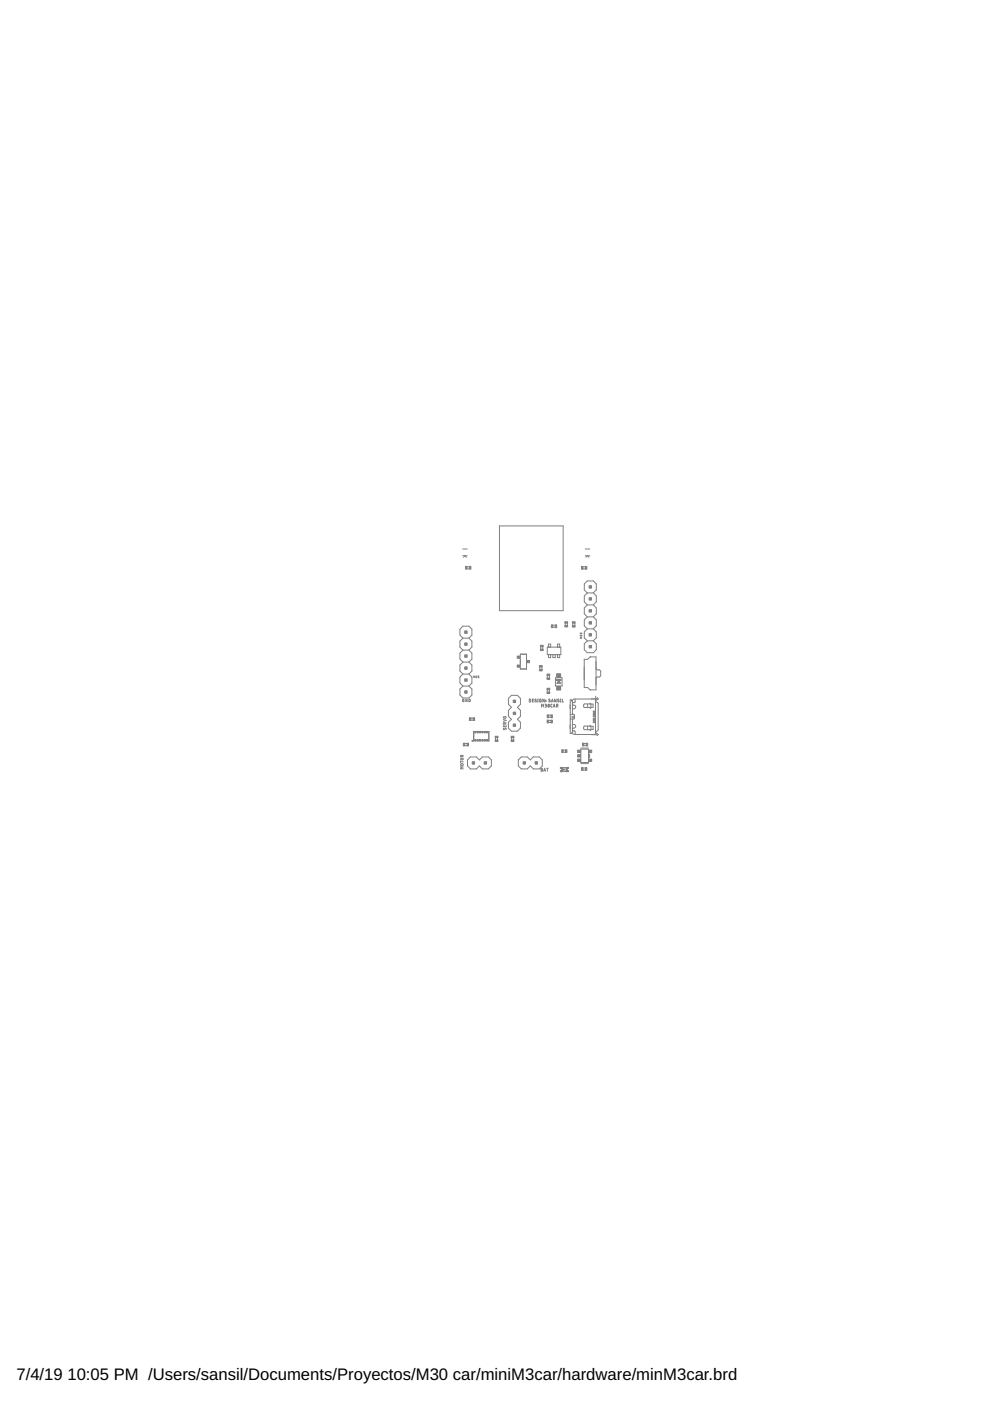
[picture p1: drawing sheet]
<svg xmlns="http://www.w3.org/2000/svg" width="210mm" height="297mm" viewBox="0 0 210 297" stroke-linecap="round" stroke-linejoin="round" font-family="sans-serif">
<g fill="#808080" stroke="#808080" stroke-width=".21">
<path d="M119 163.4l.1 .2z" fill-rule="evenodd"/>
<circle cx="100.2" cy="157.1" r=".11"/>
</g>
<g fill="none" stroke="#808080" stroke-width=".21">
<path d="M98.1 116.4h1M98.1 117.8h1M98.3 118.2l.3-.4 .3 .4M105.9 111.5h13.5v18h-13.5zM124.1 116.4h.9M124.1 117.8h.9M124.2 118.2l.4-.4 .3 .4M98.1 135.3l-.6-.6v-1.3l.6-.6h1.3l.7 .6v1.3l-.7 .6M98.1 135.3l-.6 .6v1.3l.6 .6M98.1 137.8l-.6 .7v1.2l.6 .7M98.1 137.8h1.3M98.1 135.3h1.3"/>
<path d="M99 120.2h.5M99 120.6h.5M99.4 137.8l.7 .7v1.2l-.7 .7M99.4 135.3l.7 .6v1.3l-.7 .6M110.3 138.7h1.3v3.1h-1.3zM114.6 137.1v.5M115.1 137.1v.5M116 137.2h2.9v1.6h-2.9zM116.3 137.2v-.6h.5v.6M116.3 138.8v.6h.5v-.6M117.2 138.8v.6h.5v-.6M117.2 133h.5"/>
<path d="M117.2 132.6h.5M118.2 138.8v.6h.5v-.6M118.2 137.2v-.6h.5v.6M119.8 132.1v.5M120.3 132.1v.5M121.4 132.1v.5M121.9 132.1v.5M123 134.7l.1 .2 .2-.1 .1-.1M123 134.2l.1 .2h.2l.1-.2M123 135.1l.4 .2-.4 .1M123.6 120.2h.5M123.6 120.6h.5"/>
<path d="M123.9 139.8h.7l.5-.5h1.3v7h-1.3l-.5-.5h-.7zM124.5 125.7l-.6-.6v-1.3l.6-.6h1.3l.6 .6v1.3l-.6 .6M124.5 125.7l-.6 .6v1.3l.6 .6M124.5 128.2l-.6 .7v1.3l.6 .6M124.5 130.8l-.6 .6v1.3l.6 .6M124.5 133.3l-.6 .7v1.2l.6 .7M124.5 135.9l-.6 .6v1.3l.6 .6h1.3l.6-.6v-1.3l-.6-.6M124.5 128.2h1.3M124.5 125.7h1.3M124.5 130.8h1.3M124.5 135.9h1.3M124.5 133.3h1.3"/>
<path d="M125.8 128.2l.6 .7v1.3l-.6 .6M125.8 125.7l.6 .6v1.3l-.6 .6M125.8 130.8l.6 .6v1.3l-.6 .6M125.8 133.3l.6 .7v1.2l-.6 .7M98.1 140.4l-.6 .6v1.3l.6 .6M98.1 142.9l-.6 .7v1.2l.6 .7M98.1 145.5l-.6 .6v1.3l.6 .6h1.3l.7-.6v-1.3l-.7-.6M98.1 140.4h1.3M98.1 145.5h1.3M98.1 142.9h1.3M98.4 148.3l-.3 .1v.4h.3l-.1-.3M98.5 157.6h.5"/>
<path d="M98.5 158.1h.5M99 148.3v.5l-.2-.5v.5M99.4 148.3h.3l-.1 .4-.2 .1zM99.4 140.4l.7 .6v1.3l-.7 .6M99.4 142.9l.7 .7v1.2l-.7 .7M99.8 152.7h.5M99.8 152.3h.5M100.4 155.1h3.3v2h-3.3zM100.4 143.3l.1 .4 .1-.4M100.5 155.1v2M101.1 143.3l-.2 .1v.2l.2 .1M101.6 143.3l-.2 .1v.2l.2 .1"/>
<path d="M103.6 155.1v2M105.1 156.4v.5M105.5 156.4v.5M106.7 153.8v.3h.6v-.3M106.7 152.5l.6 .2-.6 .3M106.7 152h.5l.1 .1v.2h-.4zM106.8 154.4v.3l.5-.3v.3M107 153.9v.2M107.1 153.5l-.1-.3-.3 .1v.2h.6M107.3 153.2l-.2 .1M107.8 148.1l.6-.7h1.3l.6 .7v1.2l-.6 .7 .6 .6v1.3l-.6 .6 .6 .6v1.3l-.6 .6h-1.3l-.6-.6v-1.3l.6-.6-.6-.6v-1.3l.6-.6-.6-.7zM108.5 156.4v.5"/>
<path d="M108.9 156.4v.5M112.2 148.2l.3 .1v.5h-.3zM112.9 148.5h.2M113.2 148.2h-.3v.6h.3M113.7 148.3l-.3 .1 .3 .4-.3-.1M114 148.2h.1M114 148.8h.1M114 148.2v.6M114.4 141.4v.5M114.7 148.2l-.3 .1 .1 .5h.2l-.1-.3M114.8 149.9v-.6l.2 .3 .2-.3v.6M114.9 141.4v.5"/>
<path d="M115.4 148.2v.6l-.3-.6v.6M115.5 149.3l.4 .1-.3 .2M115.7 148.5h.1M115.7 148.7v.1M115.7 148.7h.1M115.7 149.6l.1 .2-.3 .1M116 143.2v.5M116 146.2v.5M116.3 149.4a.24 .24 0 0 1 .2 .2 .24 .24 0 0 1-.3 .2zM116.3 151.6h.5M116.3 152.1h.5M116.3 152.7h.5"/>
<path d="M116.3 153.2h.5M116.5 143.2v.5M116.5 146.2v.5M116.5 149.5l-.3 .3M116.6 148.3l-.2 .1 .2 .4-.3-.1M116.9 148.8l.2-.6 .2 .6M117 148.7h.3M117.1 149.3l-.3 .2v.4h.3M117.3 149.9l.2-.6 .2 .6M117.3 149.8h.3M117.8 143.7h1.4v1.7h-1.4zM117.9 148.2v.6l-.3-.6v.6"/>
<path d="M118 149.6h.2M118.2 149.6l.1-.2-.3-.1v.6M118.2 149.6l.1 .3M118.4 144.6h.2M118.5 144.3l.4 .6h-.8zM118.5 144.5l.2 .3h-.4zM118.5 148.3l-.3 .1 .3 .4-.3-.1M118.8 148.2h.1M118.8 148.8h.1M118.9 148.2v.6M119.2 148.2v.6h.3M119.4 159.5h.5"/>
<path d="M119.4 159h.5M120.9 149.5v.8M120.9 153.7v.8M120.9 151.4l.8 .1 .1 .1-.1 .8h-.8M121.4 152.4v2.8l.2 .5h4.7M121.4 154.8l.5 .2v.7M121.4 153.6h.3a.43 .43 0 0 1 .3 .6 .43 .43 0 0 1-.6 .2v.1M121.4 149.5h.3a.39 .39 0 0 1 .4 .4 .39 .39 0 0 1-.4 .4h-.3M121.4 148.6v2.8M121.4 148.6h-.2v-.2h-.3v7.1l.4-.1M121.8 151.9h-.5v.2h.5M121.9 148.3v.6l-.5 .1"/>
<path d="M123.1 158.8h1.7v2.9h-1.7zM123.2 158.6h1.6M123.8 149.3l1.4-.1 .1 .9-1.5-.2zM123.8 157.6h.5M123.8 158.1h.5M124.6 149.3v.7M124.6 154v.7M125 159.9v.8M125.1 153.9h-1.1a.4 .4 0 0 0-.3 .4 .4 .4 0 0 0 .3 .4l1.2 .1 .1-.8M125.1 153.9l.2 .1M125.1 153.9h.1M125.3 154h.5v.7h-.5"/>
<path d="M125.3 149.3h.5v.7h-.5M125.3 148.2h1v7.6h-1M125.8 152.7l.1 .2 .2-.2M125.8 151.5h.2l.1 .2h-.3zM125.8 151.1l.1 .2 .2-.1v-.1l-.2 .1M125.8 150.7v.2h.3v-.2M125.8 151.8v.2h.3v-.2M125.8 152.4h.3v.1h-.3zM125.9 150.8v.1M125.9 151.9v.1M125.9 152.4v.1M126 153.2l-.1-.2-.1 .2h.3"/>
<path d="M126.3 148.2h-4.5l-.3 .1-.1 .3M126.3 148.9h.3l.2 .3v5.5l-.1 .2-.4 .1M126.3 155.4l.6 .3-.2 .2-.4-.3M126.3 147.6v.9l.6-.3-.2-.2-.4 .3M126.4 141.8l.2 .2h.5l.3 .3v1l-.3 .2h-.5l-.2 .3M97.6 161.5h.6M97.6 161.4v.3M97.7 162l.4-.1 .1 .2-.1 .2h-.3zM97.7 160.9l.4-.1 .1 .1-.1 .2h-.3zM98 160.4l-.1-.3-.2 .1-.1 .2h.6M98.2 162.6h-.6l.4 .2-.4 .2h.6M98.2 160.1l-.2 .2"/>
<path d="M99.7 160.5h1.3l.6 .6 .7-.6h1.2l.7 .6v1.3l-.7 .6h-1.2l-.7-.6-.6 .6h-1.3l-.6-.6v-1.3zM110.5 160.5h1.3l.6 .6 .7-.6h1.2l.7 .6v1.3l-.7 .6h-1.2l-.7-.6-.6 .6h-1.3l-.6-.6v-1.3zM114.7 162.9l.3 .1-.1 .2 .1 .3h-.3zM114.7 163.2h.2M115.3 163.5l.2-.6 .2 .6M115.3 163.4h.3M115.9 162.9h.3M116.1 162.9v.6M118.8 162.9l.3 .2v.2l-.3 .1M119.3 163.6h.7M119.3 162.8h.7M120.5 162.9l-.3 .2 .3 .3"/>
<path d="M123.2 161.9h1.6M123.6 163.3h.5M123.6 162.8h.5"/>
</g>
<g fill="#808080" stroke="#808080" stroke-width=".21">
<path d="M119.4 163h.3v.3h-.3z"/>
<path d="M118 144.1h1v.2h-1z"/>
<path d="M100.7 155.1h.2v.3h-.2z"/>
<path d="M101.2 155.1h.2v.3h-.2z"/>
<path d="M101.7 155.1h.2v.3h-.2z"/>
<path d="M102.2 155.1h.2v.3h-.2z"/>
<path d="M102.7 155.1h.2v.3h-.2z"/>
<path d="M103.2 155.1h.2v.3h-.2z"/>
<path d="M100.7 156.8h.2v.3h-.2z"/>
<path d="M101.2 156.8h.2v.3h-.2z"/>
<path d="M101.7 156.8h.2v.3h-.2z"/>
<path d="M102.2 156.8h.2v.3h-.2z"/>
<path d="M102.7 156.8h.2v.3h-.2z"/>
<path d="M103.2 156.8h.2v.3h-.2z"/>
<path d="M121.3 131.8h.6v.3h-.6z"/>
<path d="M121.3 132.7h.6v.2h-.6z"/>
<path d="M118.8 163.4h.2v.2h-.2z"/>
<path d="M118.9 163.6h.4z"/>
<path d="M118.8 162.7h.3v.2h-.3z"/>
<path d="M119.1 162.7h.2v.9h-.2z"/>
<path d="M120 163.4h.5v.2h-.5z"/>
<path d="M120 162.7h.5v.2h-.5z"/>
<path d="M120 162.9h.2v.5h-.2z"/>
<path d="M120.2 163.3l.1 .1z"/>
<path d="M120.2 162.9l.1 .1z"/>
<path d="M122.5 159h.6v.6h-.6z"/>
<path d="M122.5 160h.6v.5h-.6z"/>
<path d="M122.5 161h.6v.5h-.6z"/>
<path d="M124.8 161h.7v.5h-.7z"/>
<path d="M124.8 159h.7v.6h-.7z"/>
<path d="M124.1 162.8h.3v.5h-.3z"/>
<path d="M123.3 162.8h.3v.5h-.3z"/>
<path d="M119.9 159h.3v.6h-.3z"/>
<path d="M119.1 159h.3v.6h-.3z"/>
<path d="M123.5 157.6h.3v.6h-.3z"/>
<path d="M124.3 157.6h.3v.6h-.3z"/>
<path d="M116 151.6h.3v.6h-.3z"/>
<path d="M116.8 151.6h.3v.6h-.3z"/>
<path d="M116 152.7h.3v.6h-.3z"/>
<path d="M116.8 152.7h.3v.6h-.3z"/>
<path d="M108.4 156.9h.6v.3h-.6z"/>
<path d="M108.4 156.1h.6v.3h-.6z"/>
<path d="M105 156.9h.6v.3h-.6z"/>
<path d="M105 156.1h.6v.3h-.6z"/>
<path d="M102.7 161.5h.5v.5h-.5z"/>
<path d="M100.1 161.5h.5v.5h-.5z"/>
<path d="M123.3 120.1h.3v.6h-.3z"/>
<path d="M124.1 120.1h.3v.6h-.3z"/>
<path d="M99.5 120.1h.3v.6h-.3z"/>
<path d="M98.7 120.1h.3v.6h-.3z"/>
<path d="M124.9 126.7h.5v.5h-.5z"/>
<path d="M124.9 129.3h.5v.5h-.5z"/>
<path d="M124.9 131.8h.5v.5h-.5z"/>
<path d="M124.9 134.3h.5v.6h-.5z"/>
<path d="M124.9 136.9h.5v.5h-.5z"/>
<path d="M124.9 124.2h.5v.5h-.5z"/>
<path d="M119.8 132.6h.6v.3h-.6z"/>
<path d="M119.8 131.8h.6v.3h-.6z"/>
<path d="M98.5 136.3h.5v.5h-.5z"/>
<path d="M98.5 138.9h.5v.5h-.5z"/>
<path d="M98.5 141.4h.5v.5h-.5z"/>
<path d="M98.5 143.9h.5v.5h-.5z"/>
<path d="M98.5 146.5h.5v.5h-.5z"/>
<path d="M98.5 133.8h.5v.5h-.5z"/>
<path d="M113.5 161.5h.5v.5h-.5z"/>
<path d="M110.9 161.5h.5v.5h-.5z"/>
<path d="M118 142.9h.9v.7h-.9z"/>
<path d="M118 145.5h.9v.8h-.9z"/>
<path d="M111.7 140h.6v.5h-.6z"/>
<path d="M109.7 141h.6v.5h-.6z"/>
<path d="M109.7 139.1h.6v.5h-.6z"/>
<path d="M116 145.9h.6v.3h-.6z"/>
<path d="M116 146.7h.6v.3h-.6z"/>
<path d="M116 142.9h.6v.3h-.6z"/>
<path d="M116 143.7h.6v.3h-.6z"/>
<path d="M108.8 148.4h.5v.5h-.5z"/>
<path d="M108.8 151h.5v.5h-.5z"/>
<path d="M108.8 153.5h.5v.5h-.5z"/>
<path d="M100.3 152.2h.3v.6h-.3z"/>
<path d="M99.5 152.2h.3v.6h-.3z"/>
<path d="M99 157.6h.3v.6h-.3z"/>
<path d="M98.2 157.6h.3v.6h-.3z"/>
<path d="M117.7 132.5h.3v.6h-.3z"/>
<path d="M116.9 132.5h.3v.6h-.3z"/>
<path d="M114.4 141.1h.6v.3h-.6z"/>
<path d="M114.4 141.9h.6v.3h-.6z"/>
<path d="M114.6 136.8h.6v.3h-.6z"/>
<path d="M114.6 137.6h.6v.3h-.6z"/>
</g>
<g font-size="3.5">
<text x="3.5" y="292.5">7/4/19</text>
<text x="14.3" y="292.5">10:05 PM /Users/sansil/Documents/Proyectos/M30 car/miniM3car/hardware/minM3car.brd</text>
</g>
</svg>
